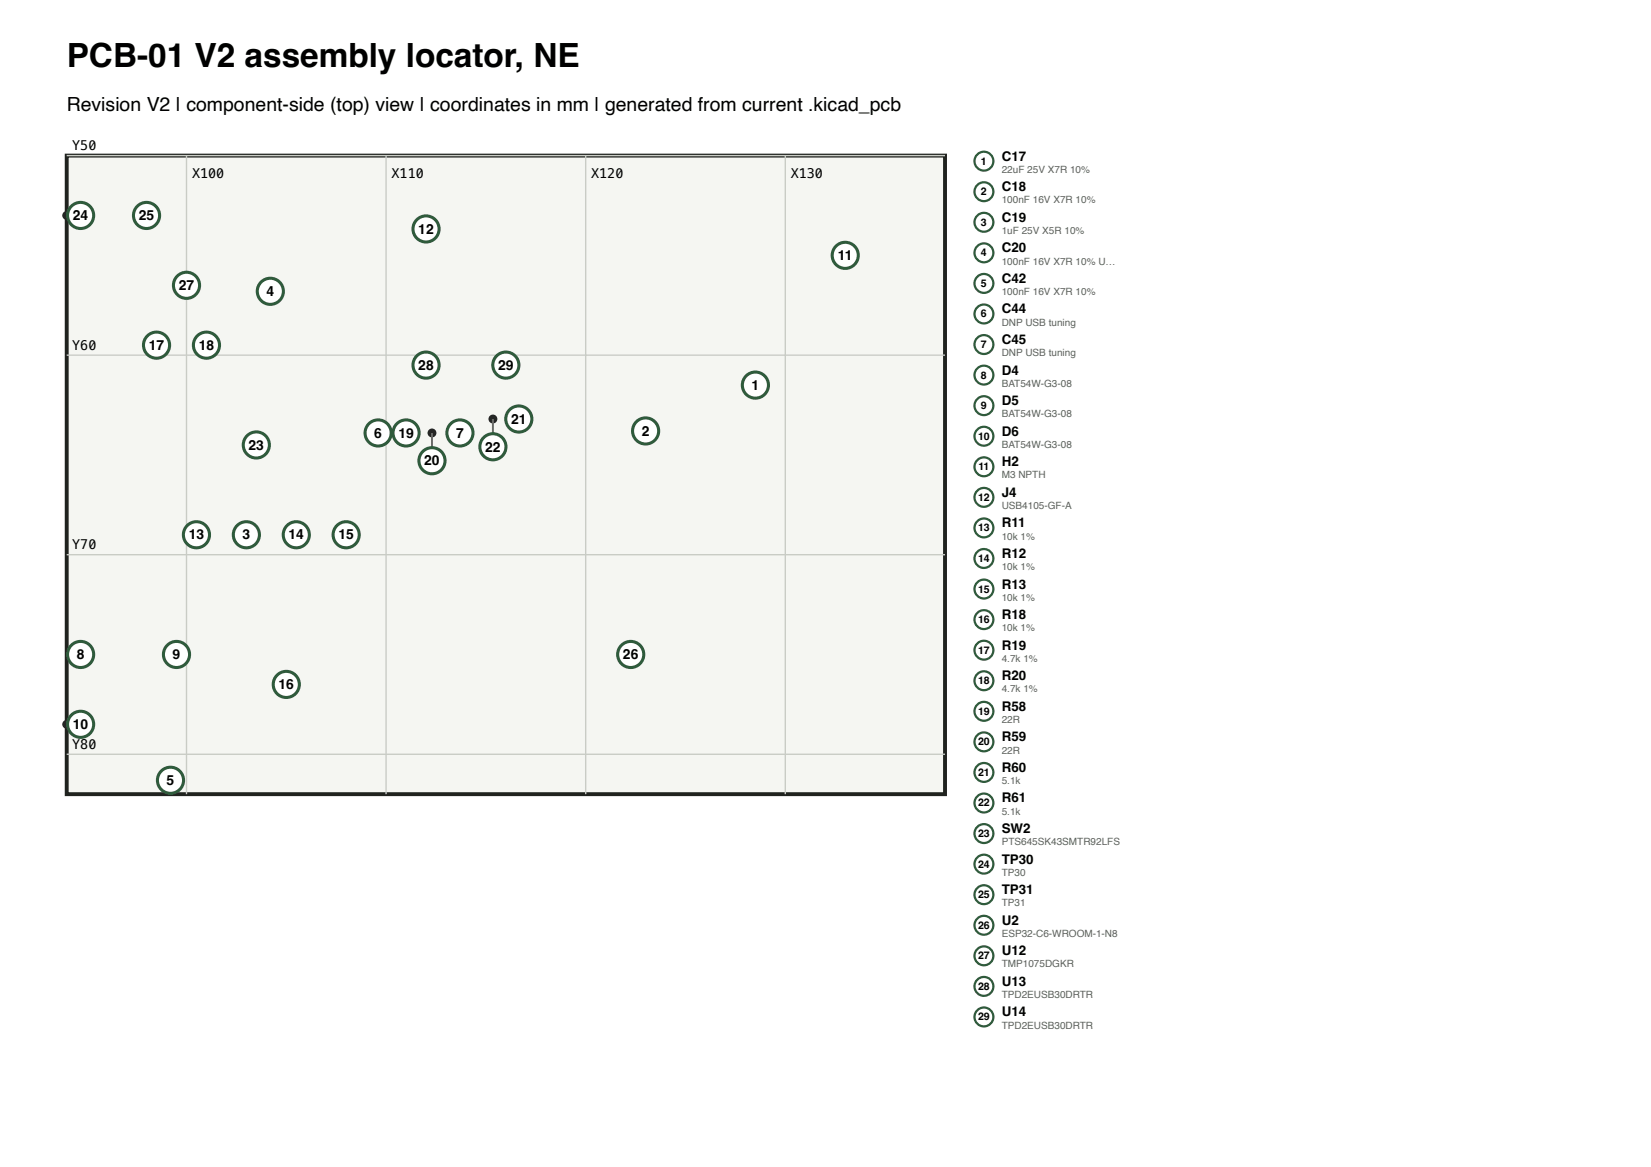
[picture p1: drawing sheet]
<svg xmlns="http://www.w3.org/2000/svg" width="297mm" height="210mm" viewBox="0 0 297 210" stroke-linecap="round" stroke-linejoin="round" font-family="sans-serif">
<path d="M12 28h158v114.9h-158z" fill="#f5f6f2" stroke="#20231f" stroke-width=".7" stroke-linecap="butt"/>
<path d="M12 28h158M33.5 28v114.9M69.5 28v114.9M105.4 28v114.9M141.3 28v114.9M12 63.9h158M12 99.8h158M12 135.7h158" fill="none" stroke="#c9ccc5" stroke-width=".25"/>
<circle cx="135.9" cy="69.3" r=".8" fill="#232722"/>
<circle cx="135.9" cy="69.3" r="2.35" fill="#fff" stroke="#2f5b3c" stroke-width=".55"/>
<circle cx="116.1" cy="77.6" r=".8" fill="#232722"/>
<circle cx="116.1" cy="77.6" r="2.35" fill="#fff" stroke="#2f5b3c" stroke-width=".55"/>
<circle cx="44.3" cy="96.2" r=".8" fill="#232722"/>
<circle cx="44.3" cy="96.2" r="2.35" fill="#fff" stroke="#2f5b3c" stroke-width=".55"/>
<circle cx="48.6" cy="52.4" r=".8" fill="#232722"/>
<circle cx="48.6" cy="52.4" r="2.35" fill="#fff" stroke="#2f5b3c" stroke-width=".55"/>
<circle cx="30.7" cy="141.1" r=".8" fill="#232722"/>
<path d="M30.7 140.4v.7" fill="none" stroke="#657064" stroke-width=".35"/>
<circle cx="30.7" cy="140.4" r="2.35" fill="#fff" stroke="#2f5b3c" stroke-width=".55"/>
<circle cx="68" cy="77.9" r=".8" fill="#232722"/>
<circle cx="68" cy="77.9" r="2.35" fill="#fff" stroke="#2f5b3c" stroke-width=".55"/>
<circle cx="82.7" cy="77.9" r=".8" fill="#232722"/>
<circle cx="82.7" cy="77.9" r="2.35" fill="#fff" stroke="#2f5b3c" stroke-width=".55"/>
<circle cx="13.8" cy="117.8" r=".8" fill="#232722"/>
<path d="M13.8 117.8h.7" fill="none" stroke="#657064" stroke-width=".35"/>
<circle cx="14.5" cy="117.8" r="2.35" fill="#fff" stroke="#2f5b3c" stroke-width=".55"/>
<circle cx="31.8" cy="117.8" r=".8" fill="#232722"/>
<circle cx="31.7" cy="117.8" r="2.35" fill="#fff" stroke="#2f5b3c" stroke-width=".55"/>
<circle cx="12" cy="130.3" r=".8" fill="#232722"/>
<path d="M12 130.3h2.5" fill="none" stroke="#657064" stroke-width=".35"/>
<circle cx="14.5" cy="130.3" r="2.35" fill="#fff" stroke="#2f5b3c" stroke-width=".55"/>
<circle cx="152.1" cy="46" r=".8" fill="#232722"/>
<circle cx="152" cy="46" r="2.35" fill="#fff" stroke="#2f5b3c" stroke-width=".55"/>
<circle cx="76.6" cy="41.2" r=".8" fill="#232722"/>
<circle cx="76.6" cy="41.2" r="2.35" fill="#fff" stroke="#2f5b3c" stroke-width=".55"/>
<circle cx="35.3" cy="96.2" r=".8" fill="#232722"/>
<circle cx="35.3" cy="96.2" r="2.35" fill="#fff" stroke="#2f5b3c" stroke-width=".55"/>
<circle cx="53.3" cy="96.2" r=".8" fill="#232722"/>
<circle cx="53.3" cy="96.2" r="2.35" fill="#fff" stroke="#2f5b3c" stroke-width=".55"/>
<circle cx="62.3" cy="96.2" r=".8" fill="#232722"/>
<circle cx="62.3" cy="96.2" r="2.35" fill="#fff" stroke="#2f5b3c" stroke-width=".55"/>
<circle cx="51.5" cy="123.2" r=".8" fill="#232722"/>
<circle cx="51.5" cy="123.2" r="2.35" fill="#fff" stroke="#2f5b3c" stroke-width=".55"/>
<circle cx="28.2" cy="62.1" r=".8" fill="#232722"/>
<circle cx="28.2" cy="62.1" r="2.35" fill="#fff" stroke="#2f5b3c" stroke-width=".55"/>
<circle cx="37.1" cy="62.1" r=".8" fill="#232722"/>
<circle cx="37.1" cy="62.1" r="2.35" fill="#fff" stroke="#2f5b3c" stroke-width=".55"/>
<circle cx="73.1" cy="77.9" r=".8" fill="#232722"/>
<circle cx="73" cy="77.9" r="2.35" fill="#fff" stroke="#2f5b3c" stroke-width=".55"/>
<circle cx="77.7" cy="77.9" r=".8" fill="#232722"/>
<path d="M77.7 77.9v5" fill="none" stroke="#657064" stroke-width=".35"/>
<circle cx="77.7" cy="82.9" r="2.35" fill="#fff" stroke="#2f5b3c" stroke-width=".55"/>
<circle cx="93.3" cy="75.4" r=".8" fill="#232722"/>
<circle cx="93.3" cy="75.4" r="2.35" fill="#fff" stroke="#2f5b3c" stroke-width=".55"/>
<circle cx="88.7" cy="75.4" r=".8" fill="#232722"/>
<path d="M88.7 75.4v5" fill="none" stroke="#657064" stroke-width=".35"/>
<circle cx="88.7" cy="80.4" r="2.35" fill="#fff" stroke="#2f5b3c" stroke-width=".55"/>
<circle cx="46.1" cy="80.1" r=".8" fill="#232722"/>
<circle cx="46.1" cy="80.1" r="2.35" fill="#fff" stroke="#2f5b3c" stroke-width=".55"/>
<circle cx="12" cy="38.8" r=".8" fill="#232722"/>
<path d="M12 38.8h2.5" fill="none" stroke="#657064" stroke-width=".35"/>
<circle cx="14.5" cy="38.8" r="2.35" fill="#fff" stroke="#2f5b3c" stroke-width=".55"/>
<circle cx="26.4" cy="38.8" r=".8" fill="#232722"/>
<circle cx="26.4" cy="38.8" r="2.35" fill="#fff" stroke="#2f5b3c" stroke-width=".55"/>
<circle cx="113.5" cy="117.8" r=".8" fill="#232722"/>
<circle cx="113.5" cy="117.8" r="2.35" fill="#fff" stroke="#2f5b3c" stroke-width=".55"/>
<circle cx="33.6" cy="51.3" r=".8" fill="#232722"/>
<circle cx="33.6" cy="51.3" r="2.35" fill="#fff" stroke="#2f5b3c" stroke-width=".55"/>
<circle cx="76.6" cy="65.7" r=".8" fill="#232722"/>
<circle cx="76.6" cy="65.7" r="2.35" fill="#fff" stroke="#2f5b3c" stroke-width=".55"/>
<circle cx="91" cy="65.7" r=".8" fill="#232722"/>
<circle cx="91" cy="65.7" r="2.35" fill="#fff" stroke="#2f5b3c" stroke-width=".55"/>
<g fill="#fff" stroke="#2f5b3c" stroke-width=".4">
<circle cx="177" cy="29" r="1.7"/>
<circle cx="177" cy="34.5" r="1.7"/>
<circle cx="177" cy="40" r="1.7"/>
<circle cx="177" cy="45.5" r="1.7"/>
<circle cx="177" cy="51" r="1.7"/>
<circle cx="177" cy="56.5" r="1.7"/>
<circle cx="177" cy="62" r="1.7"/>
<circle cx="177" cy="67.5" r="1.7"/>
<circle cx="177" cy="73" r="1.7"/>
<circle cx="177" cy="78.5" r="1.7"/>
<circle cx="177" cy="84" r="1.7"/>
<circle cx="177" cy="89.5" r="1.7"/>
<circle cx="177" cy="95" r="1.7"/>
<circle cx="177" cy="100.5" r="1.7"/>
<circle cx="177" cy="106" r="1.7"/>
<circle cx="177" cy="111.5" r="1.7"/>
<circle cx="177" cy="117" r="1.7"/>
<circle cx="177" cy="122.5" r="1.7"/>
<circle cx="177" cy="128" r="1.7"/>
<circle cx="177" cy="133.5" r="1.7"/>
<circle cx="177" cy="139" r="1.7"/>
<circle cx="177" cy="144.5" r="1.7"/>
<circle cx="177" cy="150" r="1.7"/>
<circle cx="177" cy="155.5" r="1.7"/>
<circle cx="177" cy="161" r="1.7"/>
<circle cx="177" cy="166.5" r="1.7"/>
<circle cx="177" cy="172" r="1.7"/>
<circle cx="177" cy="177.5" r="1.7"/>
<circle cx="177" cy="183" r="1.7"/>
</g>
<text font-size="6" x="12" y="12">PCB-01 V2 assembly locator, NE</text>
<text font-size="3.5" x="12" y="20">Revision V2 | component-side (top) view | coordinates in mm | generated from current .kicad_pcb</text>
<g font-size="2.5">
<text x="13.1" y="39.6">24</text>
<text x="25" y="39.6">25</text>
<text x="75.2" y="42.1">12</text>
<text x="150.7" y="46.8">11</text>
<text x="32.2" y="52.2">27</text>
<text x="47.9" y="53.3">4</text>
<text x="26.8" y="63">17</text>
<text x="35.7" y="63">18</text>
<text x="75.2" y="66.6">28</text>
<text x="89.6" y="66.6">29</text>
<text x="135.2" y="70.2">1</text>
<text x="91.9" y="76.3">21</text>
<text x="44.7" y="80.9">23</text>
<text x="67.3" y="78.8">6</text>
<text x="71.7" y="78.8">19</text>
<text x="76.3" y="83.8">20</text>
<text x="82" y="78.8">7</text>
<text x="87.3" y="81.3">22</text>
<text x="115.4" y="78.4">2</text>
<text x="33.9" y="97.1">13</text>
<text x="43.6" y="97.1">3</text>
<text x="51.9" y="97.1">14</text>
<text x="60.9" y="97.1">15</text>
<text x="13.8" y="118.6">8</text>
<text x="31.1" y="118.6">9</text>
<text x="112.1" y="118.6">26</text>
<text x="50.1" y="124">16</text>
<text x="13.1" y="131.2">10</text>
<text x="30" y="141.3">5</text>
</g>
<g font-size="2.4">
<text x="13" y="27">Y50</text>
<text x="180.2" y="28.9">C17</text>
<text x="34.6" y="32">X100</text>
<text x="70.4" y="32">X110</text>
<text x="106.4" y="32">X120</text>
<text x="142.3" y="32">X130</text>
<text x="180.2" y="34.4">C18</text>
<text x="180.2" y="39.9">C19</text>
<text x="180.2" y="45.4">C20</text>
<text x="180.2" y="50.9">C42</text>
<text x="180.2" y="56.4">C44</text>
<text x="13" y="62.9">Y60</text>
<text x="180.2" y="61.9">C45</text>
<text x="180.2" y="67.4">D4</text>
<text x="180.2" y="72.9">D5</text>
<text x="180.2" y="78.4">D6</text>
<text x="180.2" y="83.9">H2</text>
<text x="180.2" y="89.4">J4</text>
<text x="180.2" y="94.9">R11</text>
<text x="13" y="98.8">Y70</text>
<text x="180.2" y="100.4">R12</text>
<text x="180.2" y="105.9">R13</text>
<text x="180.2" y="111.4">R18</text>
<text x="180.2" y="116.9">R19</text>
<text x="180.2" y="122.4">R20</text>
<text x="180.2" y="127.9">R58</text>
<text x="13" y="134.7">Y80</text>
<text x="180.2" y="133.4">R59</text>
<text x="180.2" y="138.9">R60</text>
<text x="180.2" y="144.4">R61</text>
<text x="180.2" y="149.9">SW2</text>
<text x="180.2" y="155.4">TP30</text>
<text x="180.2" y="160.9">TP31</text>
<text x="180.2" y="166.4">U2</text>
<text x="180.2" y="171.9">U12</text>
<text x="180.2" y="177.4">U13</text>
<text x="180.2" y="182.9">U14</text>
</g>
<g font-size="1.9">
<text x="176.5" y="29.6">1</text>
<text x="176.5" y="35.1">2</text>
<text x="176.5" y="40.6">3</text>
<text x="176.5" y="46.1">4</text>
<text x="176.5" y="51.6">5</text>
<text x="176.5" y="57.1">6</text>
<text x="176.5" y="62.6">7</text>
<text x="176.5" y="68.1">8</text>
<text x="176.5" y="73.6">9</text>
<text x="175.9" y="79.1">10</text>
<text x="176" y="84.6">11</text>
<text x="175.9" y="90.1">12</text>
<text x="175.9" y="95.6">13</text>
<text x="175.9" y="101.1">14</text>
<text x="175.9" y="106.6">15</text>
<text x="175.9" y="112.1">16</text>
<text x="175.9" y="117.6">17</text>
<text x="175.9" y="123.1">18</text>
<text x="175.9" y="128.6">19</text>
<text x="175.9" y="134.1">20</text>
<text x="175.9" y="139.6">21</text>
<text x="175.9" y="145.1">22</text>
<text x="175.9" y="150.6">23</text>
<text x="175.9" y="156.1">24</text>
<text x="175.9" y="161.6">25</text>
<text x="175.9" y="167.1">26</text>
<text x="175.9" y="172.6">27</text>
<text x="175.9" y="178.1">28</text>
<text x="175.9" y="183.6">29</text>
</g>
<g font-size="1.8" fill="#5d625c">
<text x="180.2" y="31.1">22uF 25V X7R 10%</text>
<text x="180.2" y="36.6">100nF 16V X7R 10%</text>
<text x="180.2" y="42.1">1uF 25V X5R 10%</text>
<text x="180.2" y="47.6">100nF 16V X7R 10% U…</text>
<text x="180.2" y="53.1">100nF 16V X7R 10%</text>
<text x="180.2" y="58.6">DNP USB tuning</text>
<text x="180.2" y="64.1">DNP USB tuning</text>
<text x="180.2" y="69.6">BAT54W-G3-08</text>
<text x="180.2" y="75.1">BAT54W-G3-08</text>
<text x="180.2" y="80.6">BAT54W-G3-08</text>
<text x="180.2" y="86.1">M3 NPTH</text>
<text x="180.2" y="91.6">USB4105-GF-A</text>
<text x="180.2" y="97.1">10k 1%</text>
<text x="180.2" y="102.6">10k 1%</text>
<text x="180.2" y="108.1">10k 1%</text>
<text x="180.2" y="113.6">10k 1%</text>
<text x="180.2" y="119.1">4.7k 1%</text>
<text x="180.2" y="124.6">4.7k 1%</text>
<text x="180.2" y="130.1">22R</text>
<text x="180.2" y="135.6">22R</text>
<text x="180.2" y="141.1">5.1k</text>
<text x="180.2" y="146.6">5.1k</text>
<text x="180.2" y="152.1">PTS645SK43SMTR92LFS</text>
<text x="180.2" y="157.6">TP30</text>
<text x="180.2" y="163.1">TP31</text>
<text x="180.2" y="168.6">ESP32-C6-WROOM-1-N8</text>
<text x="180.2" y="174.1">TMP1075DGKR</text>
<text x="180.2" y="179.6">TPD2EUSB30DRTR</text>
<text x="180.2" y="185.1">TPD2EUSB30DRTR</text>
</g>
</svg>
